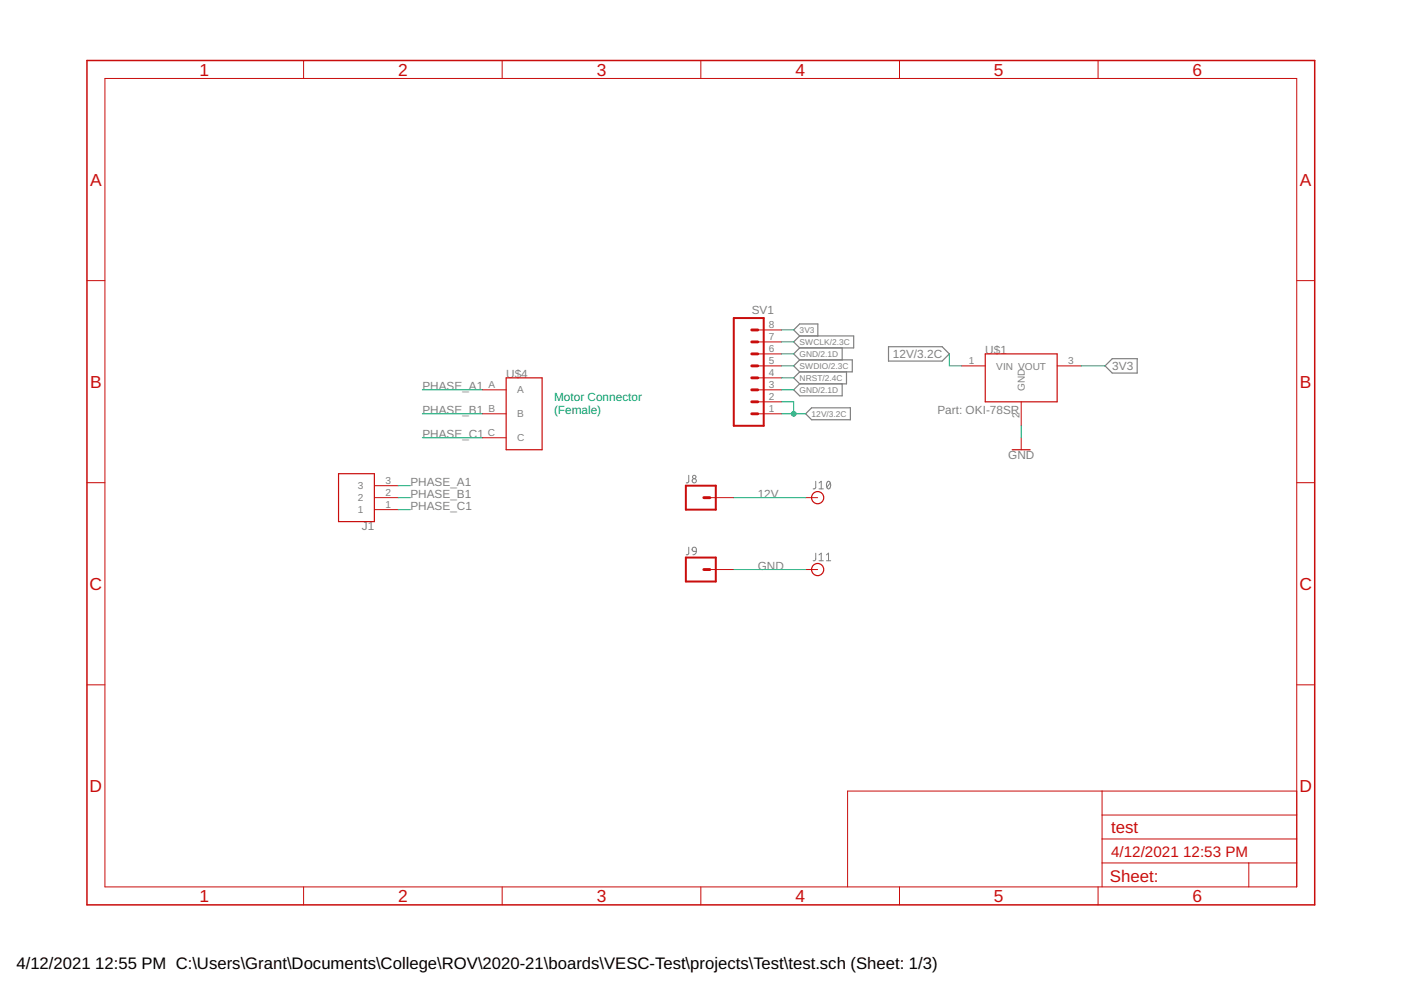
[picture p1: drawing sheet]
<svg xmlns="http://www.w3.org/2000/svg" width="297mm" height="210mm" viewBox="0 0 297 210" stroke-linecap="round" stroke-linejoin="round" font-family="sans-serif">
<g fill="none" stroke="#808080" stroke-width=".21">
<path d="M146 100.8v1.4l-.5 .2M146 116v1.4l-.5 .2M146.9 116.1l.3-.1 .3 .1 .1 .8-.7-.1-.2-.3zM147.6 116.9l-.1 .4-.6 .3M173 102l-.1 1.4-.5 .3M173 117.3l-.1 1.4-.5 .2M173.7 103.7h.9M173.7 102.4l.4-.4v1.7M173.7 117.6l.4-.3v1.6M173.7 118.9h.9M175.2 118.9h.9M175.2 117.6l.5-.3v1.6"/>
<path d="M175.4 102.2l.3-.2a.93 .93 0 0 1 0 1.7 1.02 1.02 0 0 1-.3-1.5zM176 102.4l-.7 .9"/>
<circle cx="147.2" cy="101.9" r=".45"/>
<circle cx="147.2" cy="101.1" r=".36"/>
</g>
<g fill="none" stroke="#808080" stroke-width=".25">
<path d="M169.5 73.8l-1.2 1.2 1.2 1.3M169.5 71.2h11.5v2.6h-11.5M169.5 76.3h11.2v2.5h-11.2M169.5 71.2l-1.2-1.2 1.2-1.3h3.9v2.5M169.5 78.8l-1.2 1.3 1.2 1.3M169.5 76.3l-1.2 1.3 1.2 1.2M169.5 71.2l-1.2 1.3 1.2 1.3M178.6 73.8v2.5M179.5 78.8v2.6h-10M188.4 73.5h11.3l1.6 1.5-1.6 1.6h-11.3zM234.3 77.6l1.5-1.5h5.3v3h-5.3zM169.5 81.4l-1.2 1.3 1.2 1.2h9.1v-2.5"/>
<path d="M170.8 87.7l1.3-1.2h8.2v2.5h-8.2z"/>
</g>
<g fill="none" stroke="#c90d0c" stroke-width=".21">
<path d="M22.2 16.6h252.7v171.4h-252.7zM64.4 12.8v3.8M106.5 12.8v3.8M148.6 12.8v3.8M190.7 12.8v3.8M232.8 12.8v3.8M18.4 59.5h3.8M274.9 59.5h3.8M160.7 77.6h5M160.7 75h5M160.7 72.5h5M160.7 70h5"/>
<path d="M203.8 77.6h5.1M224.1 77.6h5.1M102.2 87.7h5.1M102.2 82.7h5.1M102.2 92.8h5.1M160.7 87.7h5M160.7 85.2h5M160.7 82.7h5M160.7 80.1h5M216.5 85.2v5.1M216.5 92.8v2.6M18.4 102.3h3.8"/>
<path d="M79.4 108.1h5.1M79.4 105.5h5.1M79.4 103h5.1M150.5 105.5h5.1M170.8 105.5h2.6M274.9 102.3h3.8M150.5 120.8h5.1M170.8 120.8h2.6M18.4 145.2h3.8M274.9 145.2h3.8M233.7 167.7v20.3M233.7 177.9h41.2"/>
<path d="M233.7 172.8h41.2M274.9 167.7h-95.2v20.3M64.4 188v3.9M106.5 188v3.9M148.6 188v3.9M190.7 188v3.9M232.8 188v3.9M233.7 183h41.2M264.8 183v5"/>
</g>
<path d="M18.4 12.8h260.3v179.1h-260.3z" fill="none" stroke="#c90d0c" stroke-width=".32"/>
<path d="M155.6 67.4h6.3v22.9h-6.3zM145.4 103h6.4v5.1h-6.4zM145.4 118.2h6.4v5.1h-6.4z" fill="none" stroke="#c90d0c" stroke-width=".42"/>
<path d="M159.4 77.6h1.3M159.4 75h1.3M159.4 72.5h1.3M159.4 70h1.3M159.4 82.7h1.3M159.4 85.2h1.3M159.4 87.7h1.3M159.4 80.1h1.3M149.2 105.5h1.3M149.2 120.8h1.3" fill="none" stroke="#c90d0c" stroke-width=".61"/>
<g fill="none" stroke="#c90d0c" stroke-width=".25">
<path d="M208.9 75h15.2v10.2h-15.2zM107.3 80.1h7.6v15.3h-7.6zM214.6 95.4h3.8M71.8 100.4h7.6v10.2h-7.6z"/>
<circle cx="173.4" cy="105.5" r="1.29"/>
<circle cx="173.4" cy="120.8" r="1.29"/>
</g>
<g fill="none" stroke="#0dab76" stroke-width=".21">
<path d="M165.7 75h2.6M165.7 70h2.6M165.7 77.6h2.6M165.7 72.5h2.6M201.3 75v2.6h2.5M229.2 77.6h5.1M89.5 82.7h12.7M89.5 87.7h12.7M89.5 92.8h12.7M165.7 82.7h2.6M165.7 87.7h5.1M165.7 80.1h2.6"/>
<path d="M165.7 85.2h2.6v2.5M216.5 90.3v2.5M84.5 103h2.5M84.5 105.5h2.5M84.5 108.1h2.5M155.6 105.5h15.2M155.6 120.8h15.2"/>
</g>
<circle cx="168.3" cy="87.7" r=".51" fill="#0dab76" stroke="#0dab76" stroke-width=".21"/>
<g font-size="3.7" fill="#c90d0c">
<text x="42.3" y="16">1</text>
<text x="84.4" y="16">2</text>
<text x="126.5" y="16">3</text>
<text x="168.6" y="16">4</text>
<text x="210.7" y="16">5</text>
<text x="252.9" y="16">6</text>
<text x="19.1" y="39.4">A</text>
<text x="275.6" y="39.4">A</text>
<text x="19.1" y="82.2">B</text>
<text x="275.6" y="82.2">B</text>
<text x="19" y="125.1">C</text>
<text x="275.5" y="125.1">C</text>
<text x="19" y="167.9">D</text>
<text x="275.5" y="167.9">D</text>
<text x="42.3" y="191.2">1</text>
<text x="84.4" y="191.2">2</text>
<text x="126.5" y="191.2">3</text>
<text x="168.6" y="191.2">4</text>
<text x="210.7" y="191.2">5</text>
<text x="252.9" y="191.2">6</text>
</g>
<g font-size="3.6" fill="#c90d0c">
<text x="235.6" y="176.6">test</text>
<text x="235.3" y="186.9">Sheet:</text>
</g>
<g font-size="3.5">
<text x="3.5" y="205.4">4/12/2021</text>
<text x="20.2" y="205.4">12:55 PM C:\Users\Grant\Documents\College\ROV\2020-21\boards\VESC-Test\projects\Test\test.sch (Sheet: 1/3)</text>
</g>
<g font-size="3.2" fill="#c90d0c">
<text x="235.6" y="181.7">4/12/2021</text>
<text x="250.8" y="181.7">12:53 PM</text>
</g>
<g font-size="2.5" fill="#808080">
<text x="159.4" y="66.7">SV1</text>
<text x="189.3" y="75.9">12V/3.2C</text>
<text x="208.9" y="75">U$1</text>
<text x="89.5" y="82.7">PHASE_A1</text>
<text x="107.3" y="80.1">U$4</text>
<text x="235.8" y="78.5">3V3</text>
<text x="89.5" y="87.7">PHASE_B1</text>
<text x="198.7" y="87.7">Part: OKI-78SR</text>
<text x="89.5" y="92.8">PHASE_C1</text>
<text x="213.7" y="97.4">GND</text>
<text x="87" y="103">PHASE_A1</text>
<text x="87" y="105.5">PHASE_B1</text>
<text x="160.7" y="105.5">12V</text>
<text x="76.7" y="112.4">J1</text>
<text x="87" y="108.1">PHASE_C1</text>
<text x="160.7" y="120.8">GND</text>
</g>
<g font-size="2.5" fill="#0dab76">
<text x="117.5" y="85.1">Motor Connector</text>
<text x="117.5" y="87.7">(Female)</text>
</g>
<g font-size="2.1" fill="#808080">
<text x="163" y="69.6">8</text>
<text x="163" y="77.2">5</text>
<text x="163" y="74.7">6</text>
<text x="163" y="72.1">7</text>
<text x="205.4" y="77.2">1</text>
<text x="226.5" y="77.2">3</text>
<text x="103.6" y="82.3">A</text>
<text x="109.7" y="83.4">A</text>
<text x="163" y="82.3">3</text>
<text x="163" y="79.8">4</text>
<text x="211.2" y="78.3">VIN VOUT</text>
<text x="217.3" y="82.9" transform="rotate(-90 217.3 82.9)">GND</text>
<text x="103.6" y="87.4">B</text>
<text x="109.7" y="88.5">B</text>
<text x="163" y="87.4">1</text>
<text x="163" y="84.8">2</text>
<text x="216.2" y="88.7" transform="rotate(-90 216.2 88.7)">2</text>
<text x="103.4" y="92.5">C</text>
<text x="109.7" y="93.6">C</text>
<text x="75.9" y="106.3">2</text>
<text x="75.9" y="103.7">3</text>
<text x="81.7" y="107.7">1</text>
<text x="81.7" y="105.2">2</text>
<text x="81.7" y="102.6">3</text>
<text x="75.9" y="108.8">1</text>
</g>
<g font-size="1.8" fill="#808080">
<text x="169.5" y="70.6">3V3</text>
<text x="169.5" y="75.7">GND/2.1D</text>
<text x="169.5" y="73.1">SWCLK/2.3C</text>
<text x="169.5" y="83.3">GND/2.1D</text>
<text x="169.5" y="80.8">NRST/2.4C</text>
<text x="169.5" y="78.2">SWDIO/2.3C</text>
<text x="172.1" y="88.4">12V/3.2C</text>
</g>
</svg>
